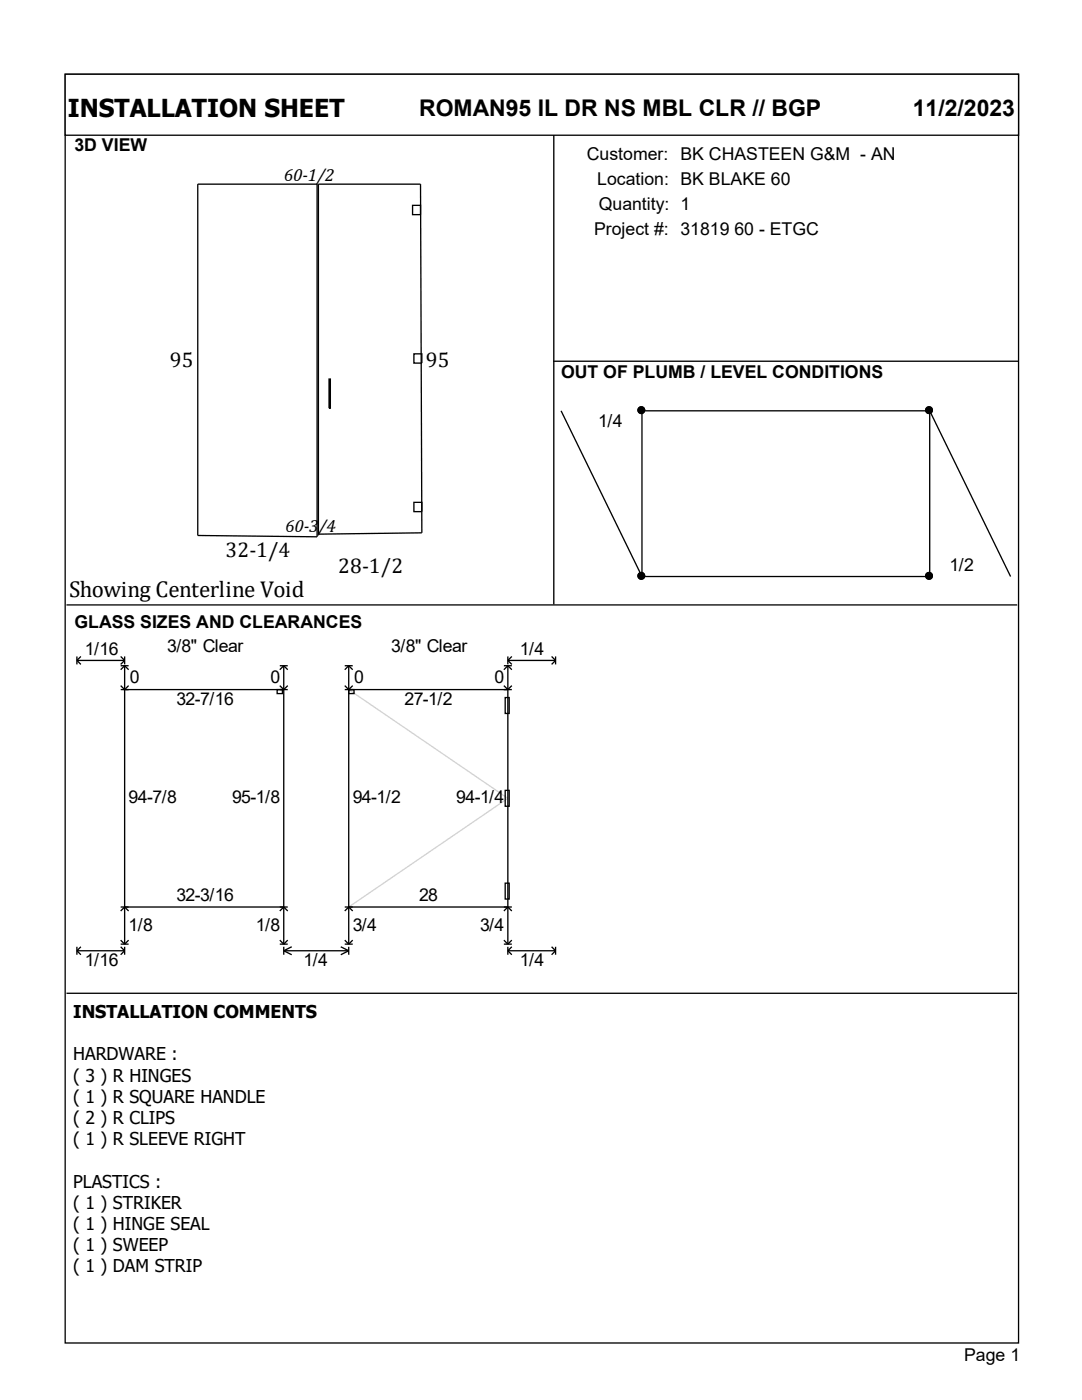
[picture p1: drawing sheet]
<svg xmlns="http://www.w3.org/2000/svg" width="216mm" height="279mm" viewBox="0 0 216 279" stroke-linecap="round" stroke-linejoin="round" font-family="sans-serif">
<g fill="#fff" stroke="#000" stroke-width=".26">
<path d="M13 14.8h190.2v253.2h-190.2z"/>
<path d="M13 14.8h190.2v12.2h-190.2z"/>
</g>
<path d="M13.5 30.7h96.7v89.4h-96.7z" fill="#fff"/>
<path d="M39.5 36.7h23.8v70.4l-23.8-.2zM63.5 36.7h20.4l.3 69.6-20.7 .3zM110.5 27v93.6M82.3 41h1.6v1.8h-1.6zM65.7 75.6h.2v5.9h-.2zM82.6 70.6h1.6v1.9h-1.6zM110.4 72.1h92.8M82.6 100.3h1.6v1.8h-1.6z" fill="none" stroke="#000" stroke-width=".26"/>
<path d="M110.9 77h91.9v43.1h-91.9z" fill="#fff"/>
<g fill="#000" stroke="#000" stroke-width=".26">
<circle cx="128" cy="81.9" r=".66"/>
<circle cx="128" cy="114.9" r=".66"/>
</g>
<path d="M112 82l16.1 33.1v-33.1" fill="none" stroke="#000" stroke-width=".26"/>
<path d="M119.4 82h4.7v4.2h-4.7z" fill-rule="evenodd" fill="#fff"/>
<g fill="#000" stroke="#000" stroke-width=".26">
<circle cx="185.4" cy="81.9" r=".66"/>
<circle cx="128" cy="114.9" r=".66"/>
<circle cx="185.4" cy="114.9" r=".66"/>
</g>
<path d="M128.1 115.1h57.4v-33.1l16.1 33.1" fill="none" stroke="#000" stroke-width=".26"/>
<path d="M189.5 110.8h4.7v4.3h-4.7z" fill-rule="evenodd" fill="#fff"/>
<g fill="#000" stroke="#000" stroke-width=".26">
<circle cx="128" cy="81.9" r=".66"/>
<circle cx="185.4" cy="81.9" r=".66"/>
</g>
<path d="M128.1 82h57.4M13.3 120.7h189.7" fill="none" stroke="#000" stroke-width=".26"/>
<path d="M14.3 126.8h187.4v68.8h-187.4z" fill="#fff"/>
<g fill="none" stroke="#000" stroke-width=".26">
<path d="M15.3 131v1.6M15.3 131.8l.8 .8M15.3 131.8h9.6M16.1 131l-.8 .8M24.1 131l.8 .8M24.1 137.6h33.3M24.1 132.9h1.6M24.1 136.8l.8 .8 .8-.8M24.9 131v1.6M24.9 132.9v55.5M24.9 131.8l-.8 .8M24.9 132.9l-.8 .8"/>
<path d="M24.9 132.9l.8 .8M55.3 137.6h1.1v.8h-1.1zM55.8 132.9h1.6M55.8 136.8l.8 .8 .8-.8M56.6 132.9v55.5M56.6 132.9l.8 .8M56.6 132.9l-.8 .8M68.8 132.9h1.6M68.8 137.6h33.3M68.8 136.8l.8 .8 .8-.8M69.6 137.6h1v.8h-1zM69.6 132.9v55.5"/>
<path d="M69.6 132.9l.8 .8M69.6 132.9l-.8 .8M100.5 132.9h1.6M100.5 136.8l.8 .8 .8-.8M100.8 139.2h.8v3.2h-.8zM101.3 131.8l.8 .8M101.3 132.9l.8 .8M101.3 131.8h9.6M101.3 131v1.6M101.3 132.9v55.5M101.3 132.9l-.8 .8M102.1 131l-.8 .8"/>
<path d="M110.1 131l.8 .8M110.9 131v1.6M110.9 131.8l-.8 .8M100.8 157.7h.8v3.2h-.8zM100.8 176.3h.8v3.1h-.8zM13.3 198.2h189.7M15.3 189v1.5M15.3 189.7l.8 .8M15.3 189.7h9.6M16.1 189l-.8 .7M24.1 189l.8 .7M24.1 181h33.3"/>
<path d="M24.1 188.4h1.6M24.1 187.6l.8 .8M24.1 181.8l.8-.8 .8 .8M24.9 189v1.5M24.9 189.7l-.8 .8M25.7 187.6l-.8 .8M55.8 188.4h1.6M55.8 187.6l.8 .8M55.8 181.8l.8-.8 .8 .8M56.6 189.7h13M56.6 189v1.5M56.6 189.7l1.6 .8"/>
<path d="M57.4 187.6l-.8 .8M58.2 189l-1.6 .7M68 189l1.6 .7M68.8 181h33.3M68.8 188.4h1.6M68.8 187.6l.8 .8M68.8 181.8l.8-.8 .8 .8M69.6 189v1.5M69.6 189.7l-1.6 .8M70.4 187.6l-.8 .8M100.5 188.4h1.6M100.5 187.6l.8 .8"/>
<path d="M100.5 181.8l.8-.8 .8 .8M101.3 189.7l.8 .8M101.3 189.7h9.6M101.3 189v1.5M102.1 187.6l-.8 .8M102.1 189l-.8 .7M110.1 189l.8 .7M110.9 189v1.5M110.9 189.7l-.8 .8"/>
</g>
<path d="M69.6 137.6l31.7 21.7-31.7 21.7" fill="none" stroke="#d3d3d3" stroke-width=".26"/>
<text font-size="4.9" x="13.5" y="23.3">INSTALLATION SHEET</text>
<g font-size="4.6">
<text x="83.6" y="23.1">ROMAN95 IL DR NS MBL CLR // BGP</text>
<text x="182.1" y="23.1">11/2/2023</text>
<text x="13.8" y="119.2">Showing Centerline Void</text>
</g>
<g font-size="4.2">
<text x="33.9" y="73.3">95</text>
<text x="85" y="73.3">95</text>
<text x="45" y="111.2">32-1/4</text>
<text x="67.5" y="114.3">28-1/2</text>
</g>
<g font-size="3.5">
<text x="14.9" y="30.2">3D VIEW</text>
<text x="117.1" y="31.9">Customer: BK CHASTEEN G&amp;M - AN</text>
<text x="56.7" y="36.1">60-1/2</text>
<text x="119.2" y="36.9">Location: BK BLAKE 60</text>
<text x="119.5" y="41.9">Quantity: 1</text>
<text x="118.5" y="46.9">Project #: 31819 60 - ETGC</text>
<text x="112" y="75.3">OUT OF PLUMB / LEVEL CONDITIONS</text>
<text x="119.4" y="85.1">1/4</text>
<text x="56.9" y="106.2">60-3/4</text>
<text x="189.5" y="114">1/2</text>
<text x="14.9" y="125.3">GLASS SIZES AND CLEARANCES</text>
<text x="16.9" y="130.7">1/16</text>
<text x="33.3" y="130.2">3/8&quot; Clear</text>
<text x="78.1" y="130.2">3/8&quot; Clear</text>
<text x="103.7" y="130.7">1/4</text>
<text x="25.9" y="136.3">0</text>
<text x="54" y="136.3">0</text>
<text x="70.6" y="136.3">0</text>
<text x="98.7" y="136.3">0</text>
<text x="35.2" y="140.8">32-7/16</text>
<text x="80.7" y="140.8">27-1/2</text>
<text x="25.7" y="160.3">94-7/8</text>
<text x="46.3" y="160.3">95-1/8</text>
<text x="70.4" y="160.3">94-1/2</text>
<text x="91" y="160.3">94-1/4</text>
<text x="35.2" y="179.9">32-3/16</text>
<text x="83.6" y="179.9">28</text>
<text x="25.7" y="185.7">1/8</text>
<text x="51.1" y="185.7">1/8</text>
<text x="70.4" y="185.7">3/4</text>
<text x="95.8" y="185.7">3/4</text>
<text x="16.9" y="192.9">1/16</text>
<text x="60.6" y="192.9">1/4</text>
<text x="103.7" y="192.9">1/4</text>
<text x="14.6" y="203.1">INSTALLATION COMMENTS</text>
<text x="14.6" y="211.6">HARDWARE :</text>
<text x="14.6" y="215.8">( 3 ) R HINGES</text>
<text x="14.6" y="220.1">( 1 ) R SQUARE HANDLE</text>
<text x="14.6" y="224.3">( 2 ) R CLIPS</text>
<text x="14.6" y="228.5">( 1 ) R SLEEVE RIGHT</text>
<text x="14.6" y="237">PLASTICS :</text>
<text x="14.6" y="241.2">( 1 ) STRIKER</text>
<text x="14.6" y="245.5">( 1 ) HINGE SEAL</text>
<text x="14.6" y="249.7">( 1 ) SWEEP</text>
<text x="14.6" y="253.9">( 1 ) DAM STRIP</text>
<text x="192.4" y="271.7">Page 1</text>
</g>
</svg>
